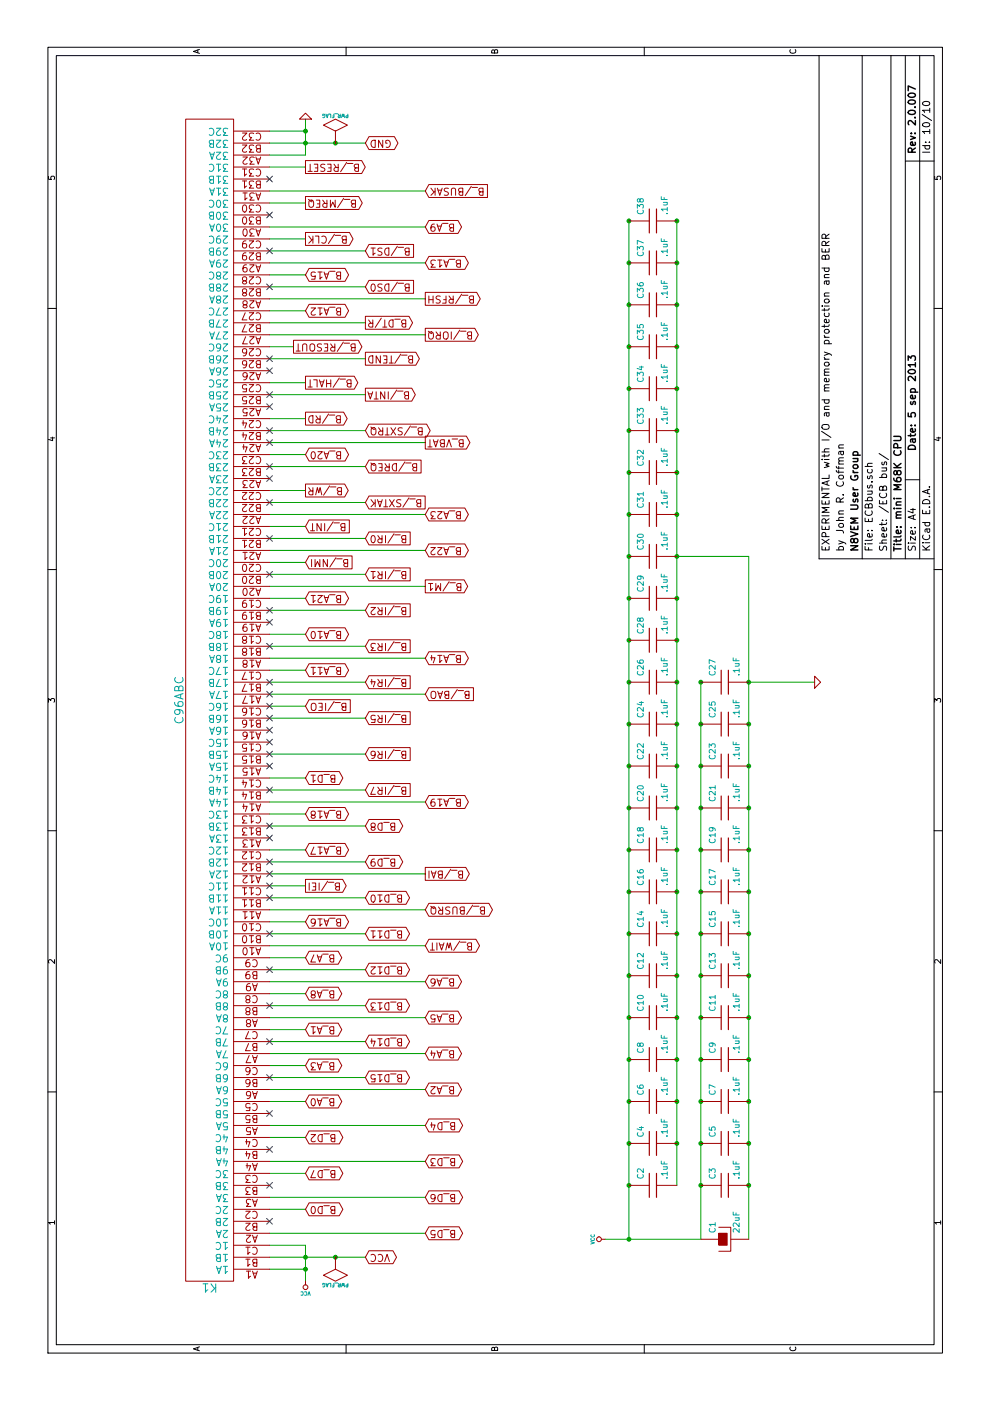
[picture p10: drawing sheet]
EESchema Schematic File Version 4
LIBS:babyM68K-cache
EELAYER 29 0
EELAYER END
$Descr A4 11693 8268
encoding utf-8
Sheet 10 10
Title "mini M68K CPU"
Date "5 sep 2013"
Rev "2.0.007"
Comp "N8VEM User Group"
Comment1 "by John R. Coffman"
Comment2 "EXPERIMENTAL with I/O and memory protection and BERR"
Comment3 ""
Comment4 ""
$EndDescr
Wire Wire Line
	8800 2450 8800 2250
Wire Wire Line
	7800 2250 7800 3050
Wire Wire Line
	1350 6250 7050 6250
Wire Wire Line
	7050 6250 7050 5650
Connection ~ 1350 5250
Wire Wire Line
	1350 5050 1350 5850
Connection ~ 1800 6250
Connection ~ 4600 5850
Connection ~ 4250 5850
Connection ~ 3200 5850
Connection ~ 2850 5850
Connection ~ 2500 5850
Connection ~ 2150 5850
Connection ~ 2150 6250
Connection ~ 2500 6250
Connection ~ 3900 6250
Connection ~ 3550 6250
Connection ~ 3550 5850
Connection ~ 3900 5850
Connection ~ 3200 6250
Connection ~ 2850 6250
Connection ~ 5650 6250
Connection ~ 6000 6250
Connection ~ 5300 6250
Connection ~ 4950 6250
Connection ~ 4950 5850
Connection ~ 5300 5850
Connection ~ 5650 5850
Connection ~ 6000 5850
Connection ~ 4600 6250
Connection ~ 4250 6250
Connection ~ 7050 5650
Connection ~ 7400 5650
Wire Wire Line
	1800 5650 9850 5650
Connection ~ 9850 5250
Connection ~ 8800 5250
Connection ~ 8450 5250
Connection ~ 8100 5250
Connection ~ 7750 5250
Connection ~ 7750 5650
Connection ~ 8100 5650
Connection ~ 9500 5650
Connection ~ 9150 5650
Connection ~ 9150 5250
Connection ~ 9500 5250
Connection ~ 8800 5650
Connection ~ 8450 5650
Connection ~ 9850 5650
Connection ~ 4250 5650
Connection ~ 4600 5650
Connection ~ 6000 5250
Connection ~ 5650 5250
Connection ~ 5300 5250
Connection ~ 4950 5250
Connection ~ 4950 5650
Connection ~ 5300 5650
Connection ~ 6700 5650
Connection ~ 6350 5650
Connection ~ 6350 5250
Connection ~ 6700 5250
Connection ~ 6000 5650
Connection ~ 5650 5650
Connection ~ 2850 5650
Connection ~ 3200 5650
Connection ~ 3900 5250
Connection ~ 3550 5250
Connection ~ 3550 5650
Connection ~ 3900 5650
Connection ~ 2500 5650
Connection ~ 2150 5650
Wire Wire Line
	7500 2250 7500 3050
Wire Wire Line
	9200 2250 9200 3550
Wire Wire Line
	9800 3550 9800 2250
Wire Wire Line
	8400 2250 8400 3050
Wire Wire Line
	9000 3050 9000 2250
Wire Wire Line
	9600 2250 9600 3050
Wire Wire Line
	8000 2250 8000 3550
Wire Wire Line
	8200 2550 8200 2250
Wire Wire Line
	9100 2550 9100 2250
Wire Wire Line
	9700 2550 9700 2250
Wire Wire Line
	10300 2550 10300 2250
Connection ~ 10500 2550
Wire Wire Line
	10700 2550 10400 2550
Wire Wire Line
	10400 2550 10400 2250
Wire Wire Line
	7400 2250 7400 3550
Wire Wire Line
	7000 2250 7000 2550
Wire Wire Line
	7100 2250 7100 3550
Wire Wire Line
	6400 2250 6400 2550
Wire Wire Line
	6100 2250 6100 2550
Wire Wire Line
	5800 2250 5800 2550
Wire Wire Line
	5700 2250 5700 3050
Wire Wire Line
	6300 2250 6300 3050
Wire Wire Line
	6900 3050 6900 2250
Wire Wire Line
	5100 3050 5100 2250
Wire Wire Line
	4900 2550 4900 2250
Wire Wire Line
	4400 2250 4400 3550
Wire Wire Line
	3500 3550 3500 2250
Wire Wire Line
	3800 2250 3800 3550
Wire Wire Line
	4100 3550 4100 2250
Wire Wire Line
	4800 2250 4800 3050
Wire Wire Line
	4200 2250 4200 3050
Wire Wire Line
	3600 2250 3600 3050
Wire Wire Line
	3200 3550 3200 2250
Wire Wire Line
	3000 3050 3000 2250
Wire Wire Line
	2800 2550 2800 2250
Wire Wire Line
	2600 2250 2600 3550
Wire Wire Line
	2200 2250 2200 2550
Wire Wire Line
	2300 3550 2300 2250
Wire Wire Line
	1700 3550 1700 2250
Connection ~ 1100 2550
Wire Wire Line
	1100 2550 1100 2250
Connection ~ 1200 2550
Wire Wire Line
	5200 2550 5200 2250
Wire Wire Line
	1200 2250 1200 3050
Wire Wire Line
	1300 2250 1300 2550
Wire Wire Line
	1300 2550 1000 2550
Wire Wire Line
	1400 2250 1400 3550
Wire Wire Line
	2000 3550 2000 2250
Wire Wire Line
	1600 2550 1600 2250
Wire Wire Line
	2500 2250 2500 2550
Wire Wire Line
	2700 3050 2700 2250
Wire Wire Line
	2900 3550 2900 2250
Wire Wire Line
	3100 2550 3100 2250
Wire Wire Line
	3300 2250 3300 3050
Wire Wire Line
	3900 2250 3900 3050
Wire Wire Line
	4500 2250 4500 3050
Wire Wire Line
	3400 2550 3400 2250
Wire Wire Line
	4000 2250 4000 2550
Wire Wire Line
	3700 2250 3700 2550
Wire Wire Line
	4300 2250 4300 2550
Wire Wire Line
	4600 2250 4600 2550
Wire Wire Line
	5000 2250 5000 3550
Wire Wire Line
	7200 3050 7200 2250
Wire Wire Line
	6600 2250 6600 3050
Wire Wire Line
	6000 2250 6000 3050
Wire Wire Line
	5400 2250 5400 3050
Wire Wire Line
	5900 2250 5900 3550
Wire Wire Line
	6200 2250 6200 3550
Wire Wire Line
	6700 2250 6700 2550
Wire Wire Line
	6800 3550 6800 2250
Wire Wire Line
	7300 2550 7300 2250
Wire Wire Line
	7600 2250 7600 2550
Wire Wire Line
	10600 2550 10600 2250
Connection ~ 10600 2550
Wire Wire Line
	10500 2250 10500 3050
Wire Wire Line
	10000 2550 10000 2250
Wire Wire Line
	9400 2550 9400 2250
Wire Wire Line
	8500 2550 8500 2250
Wire Wire Line
	8100 3050 8100 2250
Wire Wire Line
	9300 3050 9300 2250
Wire Wire Line
	8700 3050 8700 2250
Wire Wire Line
	10100 2250 10100 3550
Wire Wire Line
	9500 2250 9500 3550
Wire Wire Line
	8900 2250 8900 3550
Connection ~ 1200 2800
Connection ~ 10500 2800
Connection ~ 2150 5250
Connection ~ 2500 5250
Connection ~ 2850 5250
Connection ~ 3200 5250
Connection ~ 4250 5250
Connection ~ 4600 5250
Connection ~ 7050 5250
Connection ~ 7400 5250
Wire Wire Line
	1350 5850 6000 5850
Connection ~ 1800 5850
Wire Wire Line
	9850 5250 1350 5250
Connection ~ 1800 5250
Wire Wire Line
	6000 6800 6000 6250
Wire Wire Line
	1900 2550 1900 2250
Wire Wire Line
	7900 2550 7900 2250
Text GLabel 8800 2450 3    60   Output ~ 0
B_/RESOUT
NoConn ~ 7800 2250
NoConn ~ 9600 2250
NoConn ~ 9300 2250
NoConn ~ 8700 2250
NoConn ~ 8400 2250
NoConn ~ 8100 2250
NoConn ~ 8000 2250
NoConn ~ 7500 2250
NoConn ~ 5800 2250
NoConn ~ 5900 2250
NoConn ~ 2700 2250
NoConn ~ 3000 2250
NoConn ~ 3300 2250
NoConn ~ 3600 2250
NoConn ~ 3900 2250
NoConn ~ 4200 2250
NoConn ~ 4300 2250
NoConn ~ 4400 2250
NoConn ~ 4500 2250
NoConn ~ 4800 2250
NoConn ~ 5100 2250
NoConn ~ 5400 2250
NoConn ~ 5700 2250
NoConn ~ 6000 2250
NoConn ~ 6300 2250
NoConn ~ 6600 2250
NoConn ~ 6900 2250
NoConn ~ 7200 2250
Text GLabel 7900 2550 3    60   BiDi ~ 0
B_A20
$Comp
L babyM68K-rescue:GND #PWR022
U 1 1
P 6000 6800
F 0 "#PWR022" H 6000 6800 30  0001 C CNN
F 1 "GND" H 6000 6730 30  0001 C CNN
F 2 "" H 6000 6800 50  0001 C CNN
F 3 "" H 6000 6800 50  0001 C CNN
	1    6000 6800
	1    0    0    -1  
$EndComp
$Comp
L babyM68K-rescue:VCC #PWR023
U 1 1
P 1350 5050
F 0 "#PWR023" H 1350 5150 30  0001 C CNN
F 1 "VCC" H 1350 5150 30  0000 C CNN
F 2 "" H 1350 5050 50  0001 C CNN
F 3 "" H 1350 5050 50  0001 C CNN
	1    1350 5050
	1    0    0    -1  
$EndComp
$Comp
L babyM68K-rescue:CP C1
U 1 1
P 1350 6050
F 0 "C1" H 1400 6150 50  0000 L CNN
F 1 "22uF" H 1400 5950 50  0000 L CNN
F 2 "" H 1350 6050 50  0001 C CNN
F 3 "" H 1350 6050 50  0001 C CNN
	1    1350 6050
	1    0    0    -1  
$EndComp
$Comp
L babyM68K-rescue:C C27
U 1 1
P 6000 6050
F 0 "C27" H 6050 6150 50  0000 L CNN
F 1 ".1uF" H 6050 5950 50  0000 L CNN
F 2 "" H 6000 6050 50  0001 C CNN
F 3 "" H 6000 6050 50  0001 C CNN
	1    6000 6050
	1    0    0    -1  
$EndComp
$Comp
L babyM68K-rescue:C C3
U 1 1
P 1800 6050
F 0 "C3" H 1850 6150 50  0000 L CNN
F 1 ".1uF" H 1850 5950 50  0000 L CNN
F 2 "" H 1800 6050 50  0001 C CNN
F 3 "" H 1800 6050 50  0001 C CNN
	1    1800 6050
	1    0    0    -1  
$EndComp
$Comp
L babyM68K-rescue:C C5
U 1 1
P 2150 6050
F 0 "C5" H 2200 6150 50  0000 L CNN
F 1 ".1uF" H 2200 5950 50  0000 L CNN
F 2 "" H 2150 6050 50  0001 C CNN
F 3 "" H 2150 6050 50  0001 C CNN
	1    2150 6050
	1    0    0    -1  
$EndComp
$Comp
L babyM68K-rescue:C C9
U 1 1
P 2850 6050
F 0 "C9" H 2900 6150 50  0000 L CNN
F 1 ".1uF" H 2900 5950 50  0000 L CNN
F 2 "" H 2850 6050 50  0001 C CNN
F 3 "" H 2850 6050 50  0001 C CNN
	1    2850 6050
	1    0    0    -1  
$EndComp
$Comp
L babyM68K-rescue:C C7
U 1 1
P 2500 6050
F 0 "C7" H 2550 6150 50  0000 L CNN
F 1 ".1uF" H 2550 5950 50  0000 L CNN
F 2 "" H 2500 6050 50  0001 C CNN
F 3 "" H 2500 6050 50  0001 C CNN
	1    2500 6050
	1    0    0    -1  
$EndComp
$Comp
L babyM68K-rescue:C C15
U 1 1
P 3900 6050
F 0 "C15" H 3950 6150 50  0000 L CNN
F 1 ".1uF" H 3950 5950 50  0000 L CNN
F 2 "" H 3900 6050 50  0001 C CNN
F 3 "" H 3900 6050 50  0001 C CNN
	1    3900 6050
	1    0    0    -1  
$EndComp
$Comp
L babyM68K-rescue:C C17
U 1 1
P 4250 6050
F 0 "C17" H 4300 6150 50  0000 L CNN
F 1 ".1uF" H 4300 5950 50  0000 L CNN
F 2 "" H 4250 6050 50  0001 C CNN
F 3 "" H 4250 6050 50  0001 C CNN
	1    4250 6050
	1    0    0    -1  
$EndComp
$Comp
L babyM68K-rescue:C C13
U 1 1
P 3550 6050
F 0 "C13" H 3600 6150 50  0000 L CNN
F 1 ".1uF" H 3600 5950 50  0000 L CNN
F 2 "" H 3550 6050 50  0001 C CNN
F 3 "" H 3550 6050 50  0001 C CNN
	1    3550 6050
	1    0    0    -1  
$EndComp
$Comp
L babyM68K-rescue:C C11
U 1 1
P 3200 6050
F 0 "C11" H 3250 6150 50  0000 L CNN
F 1 ".1uF" H 3250 5950 50  0000 L CNN
F 2 "" H 3200 6050 50  0001 C CNN
F 3 "" H 3200 6050 50  0001 C CNN
	1    3200 6050
	1    0    0    -1  
$EndComp
$Comp
L babyM68K-rescue:C C23
U 1 1
P 5300 6050
F 0 "C23" H 5350 6150 50  0000 L CNN
F 1 ".1uF" H 5350 5950 50  0000 L CNN
F 2 "" H 5300 6050 50  0001 C CNN
F 3 "" H 5300 6050 50  0001 C CNN
	1    5300 6050
	1    0    0    -1  
$EndComp
$Comp
L babyM68K-rescue:C C25
U 1 1
P 5650 6050
F 0 "C25" H 5700 6150 50  0000 L CNN
F 1 ".1uF" H 5700 5950 50  0000 L CNN
F 2 "" H 5650 6050 50  0001 C CNN
F 3 "" H 5650 6050 50  0001 C CNN
	1    5650 6050
	1    0    0    -1  
$EndComp
$Comp
L babyM68K-rescue:C C21
U 1 1
P 4950 6050
F 0 "C21" H 5000 6150 50  0000 L CNN
F 1 ".1uF" H 5000 5950 50  0000 L CNN
F 2 "" H 4950 6050 50  0001 C CNN
F 3 "" H 4950 6050 50  0001 C CNN
	1    4950 6050
	1    0    0    -1  
$EndComp
$Comp
L babyM68K-rescue:C C19
U 1 1
P 4600 6050
F 0 "C19" H 4650 6150 50  0000 L CNN
F 1 ".1uF" H 4650 5950 50  0000 L CNN
F 2 "" H 4600 6050 50  0001 C CNN
F 3 "" H 4600 6050 50  0001 C CNN
	1    4600 6050
	1    0    0    -1  
$EndComp
$Comp
L babyM68K-rescue:C C31
U 1 1
P 7400 5450
F 0 "C31" H 7450 5550 50  0000 L CNN
F 1 ".1uF" H 7450 5350 50  0000 L CNN
F 2 "" H 7400 5450 50  0001 C CNN
F 3 "" H 7400 5450 50  0001 C CNN
	1    7400 5450
	1    0    0    -1  
$EndComp
$Comp
L babyM68K-rescue:C C32
U 1 1
P 7750 5450
F 0 "C32" H 7800 5550 50  0000 L CNN
F 1 ".1uF" H 7800 5350 50  0000 L CNN
F 2 "" H 7750 5450 50  0001 C CNN
F 3 "" H 7750 5450 50  0001 C CNN
	1    7750 5450
	1    0    0    -1  
$EndComp
$Comp
L babyM68K-rescue:C C34
U 1 1
P 8450 5450
F 0 "C34" H 8500 5550 50  0000 L CNN
F 1 ".1uF" H 8500 5350 50  0000 L CNN
F 2 "" H 8450 5450 50  0001 C CNN
F 3 "" H 8450 5450 50  0001 C CNN
	1    8450 5450
	1    0    0    -1  
$EndComp
$Comp
L babyM68K-rescue:C C33
U 1 1
P 8100 5450
F 0 "C33" H 8150 5550 50  0000 L CNN
F 1 ".1uF" H 8150 5350 50  0000 L CNN
F 2 "" H 8100 5450 50  0001 C CNN
F 3 "" H 8100 5450 50  0001 C CNN
	1    8100 5450
	1    0    0    -1  
$EndComp
$Comp
L babyM68K-rescue:C C37
U 1 1
P 9500 5450
F 0 "C37" H 9550 5550 50  0000 L CNN
F 1 ".1uF" H 9550 5350 50  0000 L CNN
F 2 "" H 9500 5450 50  0001 C CNN
F 3 "" H 9500 5450 50  0001 C CNN
	1    9500 5450
	1    0    0    -1  
$EndComp
$Comp
L babyM68K-rescue:C C38
U 1 1
P 9850 5450
F 0 "C38" H 9900 5550 50  0000 L CNN
F 1 ".1uF" H 9900 5350 50  0000 L CNN
F 2 "" H 9850 5450 50  0001 C CNN
F 3 "" H 9850 5450 50  0001 C CNN
	1    9850 5450
	1    0    0    -1  
$EndComp
$Comp
L babyM68K-rescue:C C36
U 1 1
P 9150 5450
F 0 "C36" H 9200 5550 50  0000 L CNN
F 1 ".1uF" H 9200 5350 50  0000 L CNN
F 2 "" H 9150 5450 50  0001 C CNN
F 3 "" H 9150 5450 50  0001 C CNN
	1    9150 5450
	1    0    0    -1  
$EndComp
$Comp
L babyM68K-rescue:C C35
U 1 1
P 8800 5450
F 0 "C35" H 8850 5550 50  0000 L CNN
F 1 ".1uF" H 8850 5350 50  0000 L CNN
F 2 "" H 8800 5450 50  0001 C CNN
F 3 "" H 8800 5450 50  0001 C CNN
	1    8800 5450
	1    0    0    -1  
$EndComp
$Comp
L babyM68K-rescue:C C18
U 1 1
P 4600 5450
F 0 "C18" H 4650 5550 50  0000 L CNN
F 1 ".1uF" H 4650 5350 50  0000 L CNN
F 2 "" H 4600 5450 50  0001 C CNN
F 3 "" H 4600 5450 50  0001 C CNN
	1    4600 5450
	1    0    0    -1  
$EndComp
$Comp
L babyM68K-rescue:C C20
U 1 1
P 4950 5450
F 0 "C20" H 5000 5550 50  0000 L CNN
F 1 ".1uF" H 5000 5350 50  0000 L CNN
F 2 "" H 4950 5450 50  0001 C CNN
F 3 "" H 4950 5450 50  0001 C CNN
	1    4950 5450
	1    0    0    -1  
$EndComp
$Comp
L babyM68K-rescue:C C24
U 1 1
P 5650 5450
F 0 "C24" H 5700 5550 50  0000 L CNN
F 1 ".1uF" H 5700 5350 50  0000 L CNN
F 2 "" H 5650 5450 50  0001 C CNN
F 3 "" H 5650 5450 50  0001 C CNN
	1    5650 5450
	1    0    0    -1  
$EndComp
$Comp
L babyM68K-rescue:C C22
U 1 1
P 5300 5450
F 0 "C22" H 5350 5550 50  0000 L CNN
F 1 ".1uF" H 5350 5350 50  0000 L CNN
F 2 "" H 5300 5450 50  0001 C CNN
F 3 "" H 5300 5450 50  0001 C CNN
	1    5300 5450
	1    0    0    -1  
$EndComp
$Comp
L babyM68K-rescue:C C29
U 1 1
P 6700 5450
F 0 "C29" H 6750 5550 50  0000 L CNN
F 1 ".1uF" H 6750 5350 50  0000 L CNN
F 2 "" H 6700 5450 50  0001 C CNN
F 3 "" H 6700 5450 50  0001 C CNN
	1    6700 5450
	1    0    0    -1  
$EndComp
$Comp
L babyM68K-rescue:C C30
U 1 1
P 7050 5450
F 0 "C30" H 7100 5550 50  0000 L CNN
F 1 ".1uF" H 7100 5350 50  0000 L CNN
F 2 "" H 7050 5450 50  0001 C CNN
F 3 "" H 7050 5450 50  0001 C CNN
	1    7050 5450
	1    0    0    -1  
$EndComp
$Comp
L babyM68K-rescue:C C28
U 1 1
P 6350 5450
F 0 "C28" H 6400 5550 50  0000 L CNN
F 1 ".1uF" H 6400 5350 50  0000 L CNN
F 2 "" H 6350 5450 50  0001 C CNN
F 3 "" H 6350 5450 50  0001 C CNN
	1    6350 5450
	1    0    0    -1  
$EndComp
$Comp
L babyM68K-rescue:C C26
U 1 1
P 6000 5450
F 0 "C26" H 6050 5550 50  0000 L CNN
F 1 ".1uF" H 6050 5350 50  0000 L CNN
F 2 "" H 6000 5450 50  0001 C CNN
F 3 "" H 6000 5450 50  0001 C CNN
	1    6000 5450
	1    0    0    -1  
$EndComp
$Comp
L babyM68K-rescue:C C10
U 1 1
P 3200 5450
F 0 "C10" H 3250 5550 50  0000 L CNN
F 1 ".1uF" H 3250 5350 50  0000 L CNN
F 2 "" H 3200 5450 50  0001 C CNN
F 3 "" H 3200 5450 50  0001 C CNN
	1    3200 5450
	1    0    0    -1  
$EndComp
$Comp
L babyM68K-rescue:C C12
U 1 1
P 3550 5450
F 0 "C12" H 3600 5550 50  0000 L CNN
F 1 ".1uF" H 3600 5350 50  0000 L CNN
F 2 "" H 3550 5450 50  0001 C CNN
F 3 "" H 3550 5450 50  0001 C CNN
	1    3550 5450
	1    0    0    -1  
$EndComp
$Comp
L babyM68K-rescue:C C16
U 1 1
P 4250 5450
F 0 "C16" H 4300 5550 50  0000 L CNN
F 1 ".1uF" H 4300 5350 50  0000 L CNN
F 2 "" H 4250 5450 50  0001 C CNN
F 3 "" H 4250 5450 50  0001 C CNN
	1    4250 5450
	1    0    0    -1  
$EndComp
$Comp
L babyM68K-rescue:C C14
U 1 1
P 3900 5450
F 0 "C14" H 3950 5550 50  0000 L CNN
F 1 ".1uF" H 3950 5350 50  0000 L CNN
F 2 "" H 3900 5450 50  0001 C CNN
F 3 "" H 3900 5450 50  0001 C CNN
	1    3900 5450
	1    0    0    -1  
$EndComp
$Comp
L babyM68K-rescue:C C6
U 1 1
P 2500 5450
F 0 "C6" H 2550 5550 50  0000 L CNN
F 1 ".1uF" H 2550 5350 50  0000 L CNN
F 2 "" H 2500 5450 50  0001 C CNN
F 3 "" H 2500 5450 50  0001 C CNN
	1    2500 5450
	1    0    0    -1  
$EndComp
$Comp
L babyM68K-rescue:C C8
U 1 1
P 2850 5450
F 0 "C8" H 2900 5550 50  0000 L CNN
F 1 ".1uF" H 2900 5350 50  0000 L CNN
F 2 "" H 2850 5450 50  0001 C CNN
F 3 "" H 2850 5450 50  0001 C CNN
	1    2850 5450
	1    0    0    -1  
$EndComp
$Comp
L babyM68K-rescue:C C4
U 1 1
P 2150 5450
F 0 "C4" H 2200 5550 50  0000 L CNN
F 1 ".1uF" H 2200 5350 50  0000 L CNN
F 2 "" H 2150 5450 50  0001 C CNN
F 3 "" H 2150 5450 50  0001 C CNN
	1    2150 5450
	1    0    0    -1  
$EndComp
$Comp
L babyM68K-rescue:C C2
U 1 1
P 1800 5450
F 0 "C2" H 1850 5550 50  0000 L CNN
F 1 ".1uF" H 1850 5350 50  0000 L CNN
F 2 "" H 1800 5450 50  0001 C CNN
F 3 "" H 1800 5450 50  0001 C CNN
	1    1800 5450
	1    0    0    -1  
$EndComp
Text GLabel 8700 3050 3    60   Output ~ 0
B_/TEND
$Comp
L babyM68K-rescue:PWR_FLAG #FLG024
U 1 1
P 10500 2800
F 0 "#FLG024" H 10500 3070 30  0001 C CNN
F 1 "PWR_FLAG" H 10500 3030 30  0000 C CNN
F 2 "" H 10500 2800 50  0001 C CNN
F 3 "" H 10500 2800 50  0001 C CNN
	1    10500 2800
	0    1    1    0   
$EndComp
$Comp
L babyM68K-rescue:PWR_FLAG #FLG025
U 1 1
P 1200 2800
F 0 "#FLG025" H 1200 3070 30  0001 C CNN
F 1 "PWR_FLAG" H 1200 3030 30  0000 C CNN
F 2 "" H 1200 2800 50  0001 C CNN
F 3 "" H 1200 2800 50  0001 C CNN
	1    1200 2800
	0    -1   -1   0   
$EndComp
Text GLabel 10100 3550 3    60   Input ~ 0
B_/BUSAK
Text GLabel 9800 3550 3    60   3State ~ 0
B_A9
Text GLabel 9500 3550 3    60   3State ~ 0
B_A13
Text GLabel 9200 3550 3    60   Output ~ 0
B_/RFSH
Text GLabel 8900 3550 3    60   Output ~ 0
B_/IORQ
NoConn ~ 8600 2250
Text GLabel 9600 3050 3    60   Input ~ 0
B_/DS1
Text GLabel 9300 3050 3    60   Input ~ 0
B_/DS0
Text GLabel 9000 3050 3    60   Output ~ 0
B_DT/R
Text GLabel 7500 3050 3    60   Input ~ 0
B_/SXTAK
Text GLabel 8400 3050 3    60   Output ~ 0
B_/INTA
Text GLabel 8500 2550 3    60   Output ~ 0
B_/HALT
Text GLabel 9100 2550 3    60   3State ~ 0
B_A12
Text GLabel 9400 2550 3    60   3State ~ 0
B_A15
Text GLabel 9700 2550 3    60   Output ~ 0
B_/CLK
Text GLabel 10000 2550 3    60   Output ~ 0
B_/MREQ
Text GLabel 10300 2550 3    60   Output ~ 0
B_/RESET
Text GLabel 10500 3050 3    60   BiDi ~ 0
GND
$Comp
L babyM68K-rescue:GND #PWR026
U 1 1
P 10700 2550
F 0 "#PWR026" H 10700 2550 30  0001 C CNN
F 1 "GND" H 10700 2480 30  0001 C CNN
F 2 "" H 10700 2550 50  0001 C CNN
F 3 "" H 10700 2550 50  0001 C CNN
	1    10700 2550
	0    -1   -1   0   
$EndComp
NoConn ~ 10200 2250
NoConn ~ 9900 2250
NoConn ~ 8300 2250
Text GLabel 8100 3050 3    60   3State ~ 0
B_/SXTRQ
Text GLabel 8000 3550 3    60   Output ~ 0
B_VBAT
Text GLabel 7800 3050 3    60   Input ~ 0
B_/DREQ
NoConn ~ 7700 2250
Text GLabel 8200 2550 3    60   Output ~ 0
B_/RD
Text GLabel 7600 2550 3    60   Output ~ 0
B_/WR
Text GLabel 7400 3550 3    60   BiDi ~ 0
B_A23
Text GLabel 7100 3550 3    60   BiDi ~ 0
B_A22
Text GLabel 7300 2550 3    60   Input ~ 0
B_/INT
Text GLabel 7000 2550 3    60   Input ~ 0
B_/NMI
Text GLabel 6800 3550 3    60   Output ~ 0
B_/M1
Text GLabel 6700 2550 3    60   3State ~ 0
B_A21
Text GLabel 6400 2550 3    60   3State ~ 0
B_A10
Text GLabel 6200 3550 3    60   3State ~ 0
B_A14
Text GLabel 6100 2550 3    60   3State ~ 0
B_A11
Text GLabel 5900 3550 3    60   Input ~ 0
B_/BAO
Text GLabel 5800 2550 3    60   Input ~ 0
B_/IEO
NoConn ~ 6500 2250
NoConn ~ 5600 2250
NoConn ~ 5300 2250
Text GLabel 7200 3050 3    60   Input ~ 0
B_/IR0
Text GLabel 6900 3050 3    60   Input ~ 0
B_/IR1
Text GLabel 6600 3050 3    60   Input ~ 0
B_/IR2
Text GLabel 6300 3050 3    60   Input ~ 0
B_/IR3
Text GLabel 6000 3050 3    60   Input ~ 0
B_/IR4
Text GLabel 5700 3050 3    60   Input ~ 0
B_/IR5
Text GLabel 5400 3050 3    60   Input ~ 0
B_/IR6
Text GLabel 5100 3050 3    60   Input ~ 0
B_/IR7
Text GLabel 5000 3550 3    60   3State ~ 0
B_A19
Text GLabel 4900 2550 3    60   3State ~ 0
B_A18
NoConn ~ 5500 2250
NoConn ~ 4700 2250
Text GLabel 4600 2550 3    60   3State ~ 0
B_A17
Text GLabel 4400 3550 3    60   Output ~ 0
B_/BAI
Text GLabel 4300 2550 3    60   Output ~ 0
B_/IEI
Text GLabel 4100 3550 3    60   BiDi ~ 0
B_/BUSRQ
Text GLabel 4000 2550 3    60   BiDi ~ 0
B_A16
Text GLabel 3800 3550 3    60   BiDi ~ 0
B_/WAIT
Text GLabel 3700 2550 3    60   BiDi ~ 0
B_A7
Text GLabel 3500 3550 3    60   BiDi ~ 0
B_A6
Text GLabel 4800 3050 3    60   3State ~ 0
B_D8
Text GLabel 4500 3050 3    60   3State ~ 0
B_D9
Text GLabel 4200 3050 3    60   3State ~ 0
B_D10
Text GLabel 3900 3050 3    60   3State ~ 0
B_D11
Text GLabel 3600 3050 3    60   3State ~ 0
B_D12
Text GLabel 3300 3050 3    60   3State ~ 0
B_D13
Text GLabel 3000 3050 3    60   3State ~ 0
B_D14
Text GLabel 2700 3050 3    60   3State ~ 0
B_D15
Text GLabel 3400 2550 3    60   BiDi ~ 0
B_A8
Text GLabel 3200 3550 3    60   BiDi ~ 0
B_A5
Text GLabel 3100 2550 3    60   BiDi ~ 0
B_A1
Text GLabel 2900 3550 3    60   BiDi ~ 0
B_A4
Text GLabel 2800 2550 3    60   BiDi ~ 0
B_A3
Text GLabel 2600 3550 3    60   BiDi ~ 0
B_A2
Text GLabel 2500 2550 3    60   BiDi ~ 0
B_A0
NoConn ~ 2400 2250
Text GLabel 2200 2550 3    60   BiDi ~ 0
B_D2
Text GLabel 1900 2550 3    60   BiDi ~ 0
B_D7
Text GLabel 2300 3550 3    60   BiDi ~ 0
B_D4
Text GLabel 2000 3550 3    60   BiDi ~ 0
B_D3
Text GLabel 1700 3550 3    60   BiDi ~ 0
B_D6
NoConn ~ 2100 2250
NoConn ~ 1800 2250
NoConn ~ 1500 2250
$Comp
L babyM68K-rescue:VCC #PWR027
U 1 1
P 1000 2550
F 0 "#PWR027" H 1000 2650 30  0001 C CNN
F 1 "VCC" H 1000 2650 30  0000 C CNN
F 2 "" H 1000 2550 50  0001 C CNN
F 3 "" H 1000 2550 50  0001 C CNN
	1    1000 2550
	0    -1   -1   0   
$EndComp
Text GLabel 1200 3050 3    60   BiDi ~ 0
VCC
Text GLabel 1400 3550 3    60   BiDi ~ 0
B_D5
Text GLabel 1600 2550 3    60   BiDi ~ 0
B_D0
Text GLabel 5200 2550 3    60   BiDi ~ 0
B_D1
$Comp
L babyM68K-rescue:C96ABC K1
U 1 1
P 5850 1750
F 0 "K1" H 5850 6650 70  0000 C CNN
F 1 "C96ABC" V 6100 1750 70  0000 C CNN
F 2 "" H 5850 1750 50  0001 C CNN
F 3 "" H 5850 1750 50  0001 C CNN
	1    5850 1750
	0    -1   -1   0   
$EndComp
$EndSCHEMATC
